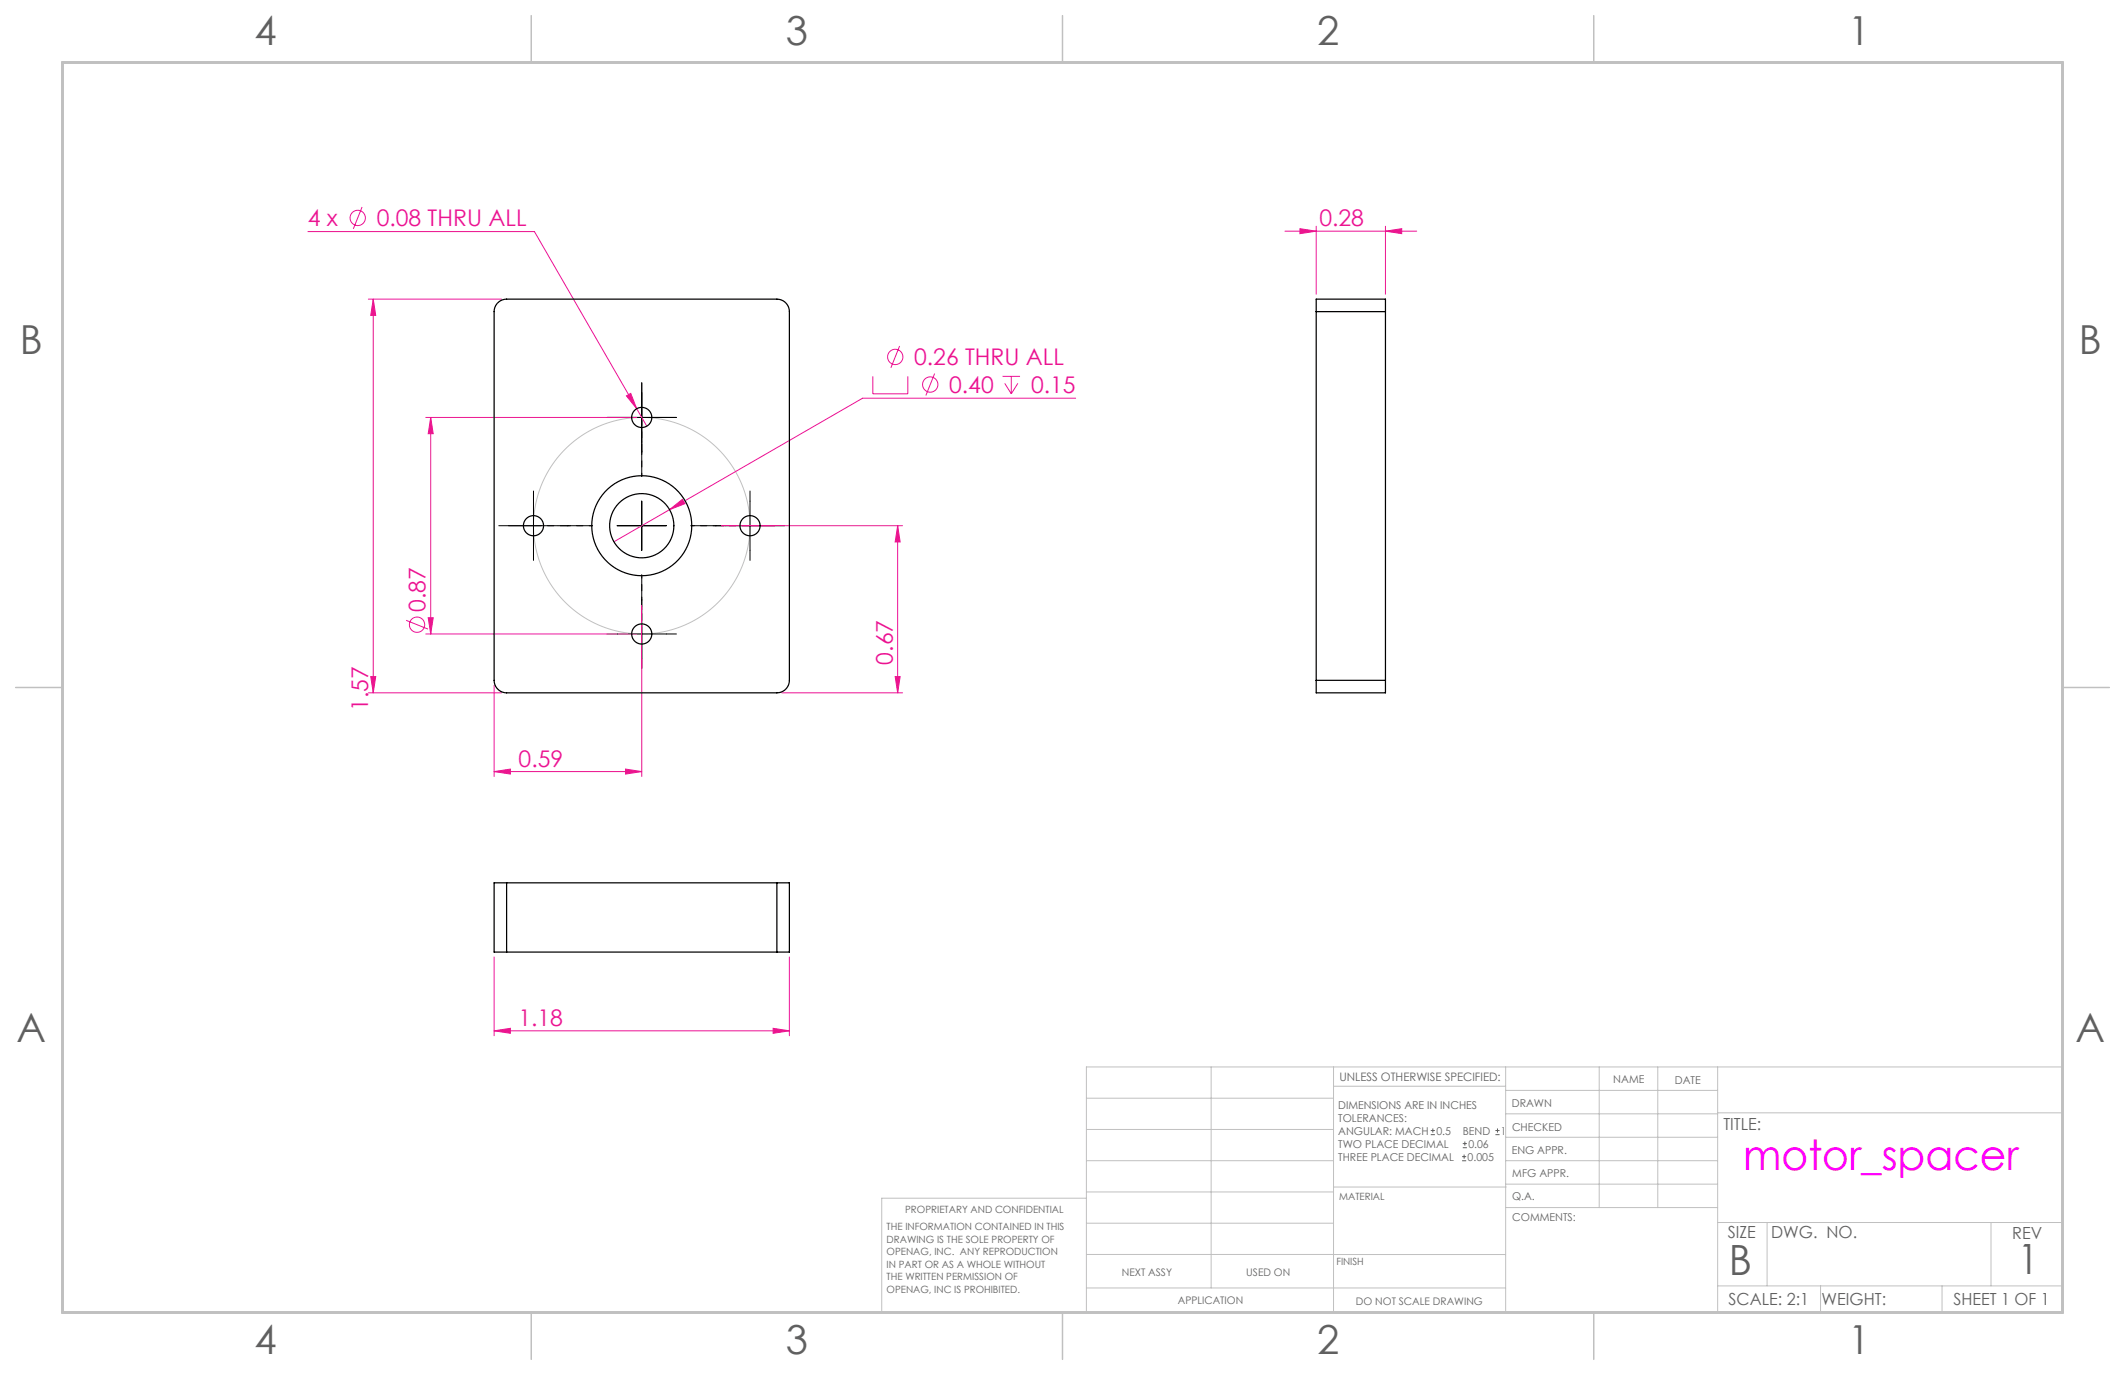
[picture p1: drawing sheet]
<svg xmlns="http://www.w3.org/2000/svg" width="432mm" height="279mm" viewBox="0 0 432 279" stroke-linecap="round" stroke-linejoin="round" font-family="sans-serif">
<g fill="none" stroke="#eb158e" stroke-width=".2">
<path d="M62.6 47.1h46l22.8 39.5M73.6 42.1l-1.8 4.4M261.1 47h26.8M264.2 46.5l3.3 .5-3.3 .5zM267.5 46v13.8M281.5 47l3.3-.5v1zM281.5 46v13.8M74.8 60.8h27.1M75.8 60.8l.5 3.3h-1zM75.8 60.8v80M177.4 76.5v3.5h7.1v-3.5M182.8 70.3l-1.8 4.5"/>
<path d="M189.9 75.9l-1.8 4.5M203.7 76.5h3.6M204.2 77.9l1.3 2.1M205.5 76.5v3.5M206.8 77.9l-1.3 2.1M86.5 84.8h42.9M87.5 84.8l.5 3.3h-1zM87.5 84.8v44M127.3 80.4l.9-.5 1.2 3.2zM218.6 80.9h-43.3l-39.2 22.7M136.1 103.6l2.6-2.1 .5 .9zM136.1 103.6l-11.3 6.5"/>
<path d="M146.6 106.8h36.8M182.4 106.8l.5 3.3h-1zM182.4 106.8v34M75.3 137.5h1l-.5 3.3zM82.5 126l4.5 1.8M86.5 128.8h42.9M87 125.5h1l-.5 3.3zM100.4 139.2v18.6M130.4 123v34.8M181.9 137.5h1l-.5 3.3zM74.8 140.8h27.1M100.4 156.8l3.3-.5v1z"/>
<path d="M100.4 156.8h30M127.1 156.3l3.3 .5-3.3 .5zM158.9 140.8h24.5M100.4 194.5v16M160.4 194.5v16M100.4 209.5l3.3-.5v1zM100.4 209.5h60M157.1 209l3.3 .5-3.3 .5z"/>
<circle cx="72.7" cy="44.3" r="1.56"/>
<circle cx="181.9" cy="72.5" r="1.56"/>
<circle cx="189" cy="78.1" r="1.56"/>
<circle cx="84.7" cy="126.9" r="1.56"/>
</g>
<path d="M290.7 230.6h.9M290.7 229.7h.9M291.2 229.3v.8M297.1 235.9h.8M297.1 235h.8M297.2 233.2h.9M297.2 232.4h.9M297.5 234.6v.8M297.7 232v.8M303.9 230.6h.8M303.9 229.7h.8M304.3 229.3v.8" fill="none" stroke="#606060" stroke-width=".2"/>
<g fill="none" stroke="#c0c0c0" stroke-width=".2">
<path d="M246.1 216.8v44.9M271 216.8v49.9M305.9 216.8v49.9M325 216.8v28.6M336.9 216.8v28.6M349 216.8v49.9M220.8 235.9h50.2M220.8 229.5h50.2M220.8 223.2h50.2M271 220.7h34.9M305.9 231.1h43.1M305.9 226.3h43.1"/>
<path d="M305.9 221.6h43.1M305.9 235.9h43.1M349 226.1h70.1M220.8 243.5h-41.6v23.2h239.9v-49.9h-198.3v49.9M220.8 254.9h85.1M220.8 248.6h50.2M220.8 242.2h50.2M271 241.2h35.1M305.9 240.6h43.1M306.1 245.4h42.9M349 248.4h70.1M359.1 248.4v12.9"/>
<path d="M404.6 248.4v12.9M220.8 261.7h85.1M349 261.3h70.1M369.9 261.3v5.4M394.6 261.3v5.4"/>
<circle cx="130.4" cy="106.8" r="22"/>
</g>
<g fill="none" stroke="#000" stroke-width=".2" stroke-dasharray="15.2 1.3 1.3 1.3">
<path d="M130.4 79.8v-2M125.4 84.8h-2M130.4 89.8v2.1M135.4 84.8h2.1M103.4 106.8h-2M108.4 101.8v-2M108.4 111.8v2.1M113.4 106.8h2.1M147.4 106.8h-2M152.4 101.8v-2M152.4 111.8v2.1M157.4 106.8h2.1"/>
<path d="M125.4 128.8h-2M130.4 123.8v-2M130.4 133.8v2.1M135.4 128.8h2.1"/>
</g>
<path d="M130.4 96.8v-5.1M120.4 106.8h-5.2M130.4 116.8v5.2M140.4 106.8h5.2" fill="none" stroke="#000" stroke-width=".2" stroke-dasharray="15.2 1.3 1.3 1.3" stroke-dashoffset="14.6"/>
<path d="M130.4 96.8v-17M120.4 106.8h-17M130.4 116.8v17M140.4 106.8h17" fill="none" stroke="#000" stroke-width=".2" stroke-dasharray="15.2 1.3 1.3 1.3" stroke-dashoffset="8.6"/>
<path d="M130.4 79.8v10M125.4 84.8h10M103.4 106.8h10M108.4 101.8v10M125.4 106.8h10M130.4 101.8v10M147.4 106.8h10M152.4 101.8v10M125.4 128.8h10M130.4 123.8v10" fill="none" stroke="#000" stroke-width=".2"/>
<path d="M107.9 3.2v9.5M215.9 3.2v9.5M323.8 3.2v9.5M3.2 139.7h9.5M419.1 139.7h9.5M107.9 266.7v9.5M215.9 266.7v9.5M323.8 266.7v9.5" fill="none" stroke="#c0c0c0" stroke-width=".3"/>
<path d="M12.7 12.7h406.4v254h-406.4z" fill="none" stroke="#c0c0c0" stroke-width=".6"/>
<g fill="#eb158e">
<path d="M87 125.5h1l-.5 3.3zM87.5 84.8l.5 3.3h-1z"/>
<path d="M127.1 156.3l3.3 .5-3.3 .5zM100.4 156.8l3.3-.5v1z"/>
<path d="M127.3 80.4l2.1 2.7-1.2-3.2zM136.1 103.6l3.1-1.2-.5-.9zM264.2 46.5l3.3 .5-3.3 .5zM281.5 47l3.3-.5v1zM100.4 209.5l3.3-.5v1zM157.1 209l3.3 .5-3.3 .5z"/>
<path d="M182.4 106.8l.5 3.3h-1zM181.9 137.5h1l-.5 3.3zM75.8 60.8l.5 3.3h-1zM75.3 137.5h1l-.5 3.3z"/>
</g>
<g fill="none" stroke="#000" stroke-width=".25">
<path d="M101 61.7a2.54 2.54 0 0 1 1.9-.9h55a2.54 2.54 0 0 1 2.5 2.5v74.9a2.54 2.54 0 0 1-2.5 2.6h-55a2.54 2.54 0 0 1-2.5-2.6v-74.9a2.54 2.54 0 0 1 .6-1.6zM267.5 63.3v-2.5h14v2.5M267.5 63.3h14M267.5 63.3v74.9M281.5 63.3v74.9M267.5 138.2v2.6h14v-2.6M267.5 138.2h14M102.9 179.4h-2.5v14.1h2.5M102.9 179.4v14.1M102.9 179.4h55M157.9 179.4h2.5v14.1h-2.5M157.9 179.4v14.1"/>
<path d="M102.9 193.5h55"/>
<circle cx="130.4" cy="84.8" r="2.05"/>
<circle cx="108.4" cy="106.8" r="2.05"/>
<circle cx="130.4" cy="106.8" r="6.5"/>
<circle cx="130.4" cy="106.8" r="10.2"/>
<circle cx="152.4" cy="106.8" r="2.05"/>
<circle cx="130.4" cy="128.8" r="2.05"/>
</g>
<text font-size="8.5" fill="#f0f" x="354.2" y="237.7">motor_spacer</text>
<g font-size="8.5" fill="#606060">
<text x="351.3" y="259">B</text>
<text x="410" y="258.9">1</text>
</g>
<g font-size="8.1" fill="#606060">
<text x="51.7" y="9">4</text>
<text x="159.7" y="9">3</text>
<text x="267.6" y="9">2</text>
<text x="375.6" y="9">1</text>
<text x="4" y="72">B</text>
<text x="422.4" y="72">B</text>
<text x="3.3" y="211.7">A</text>
<text x="421.7" y="211.7">A</text>
<text x="51.7" y="275.2">4</text>
<text x="159.7" y="275.2">3</text>
<text x="267.6" y="275.2">2</text>
<text x="375.6" y="275.2">1</text>
</g>
<g font-size="4.7" fill="#eb158e">
<text x="62.6" y="46">4 x</text>
<text x="76.5" y="46">0.08 THRU ALL</text>
<text x="268.1" y="46">0.28</text>
<text x="185.8" y="74.2">0.26 THRU ALL</text>
<text x="192.9" y="79.8">0.40</text>
<text x="209.5" y="79.8">0.15</text>
<text x="86.5" y="124.4" transform="rotate(-90 86.5 124.4)">0.87</text>
<text x="181.4" y="135" transform="rotate(-90 181.4 135)">0.67</text>
<text x="74.8" y="144.5" transform="rotate(-90 74.8 144.5)">1.57</text>
<text x="105.4" y="155.8">0.59</text>
<text x="105.3" y="208.4">1.18</text>
</g>
<g font-size="3.4" fill="#606060">
<text x="350.2" y="229.5">TITLE:</text>
<text x="351.1" y="251.6">SIZE</text>
<text x="359.9" y="251.6">DWG. NO.</text>
<text x="408.9" y="251.7">REV</text>
<text x="351.2" y="265.2">SCALE: 2:1</text>
<text x="370.1" y="265.3">WEIGHT:</text>
<text x="396.9" y="265.2">SHEET 1 OF 1</text>
</g>
<text font-size="2.4" fill="#606060" x="272.2" y="219.7">UNLESS OTHERWISE SPECIFIED:</text>
<g font-size="2.2" fill="#606060">
<text x="327.8" y="220.1">NAME</text>
<text x="340.3" y="220.2">DATE</text>
<text x="271.9" y="225.3">DIMENSIONS ARE IN INCHES</text>
<text x="271.9" y="227.9">TOLERANCES:</text>
<text x="307.2" y="224.9">DRAWN</text>
<text x="271.9" y="233.2">TWO PLACE DECIMAL</text>
<text x="271.9" y="230.6">ANGULAR: MACH</text>
<text x="291.9" y="230.6">0.5</text>
<text x="297.2" y="230.6">BEND</text>
<text x="298.4" y="233.2">0.06</text>
<text x="305" y="230.6">1</text>
<text x="307.3" y="229.8">CHECKED</text>
<text x="271.9" y="235.9">THREE PLACE DECIMAL</text>
<text x="298.2" y="235.9">0.005</text>
<text x="307.2" y="234.5">ENG APPR.</text>
<text x="307.3" y="239.2">MFG APPR.</text>
<text x="307.3" y="243.9">Q.A.</text>
<text x="307.3" y="248.1">COMMENTS:</text>
</g>
<g font-size="2.1" fill="#606060">
<text x="227.9" y="259.2">NEXT ASSY</text>
<text x="253.3" y="259.2">USED ON</text>
<text x="239.3" y="265">APPLICATION</text>
<text x="275.5" y="265.1">DO NOT SCALE DRAWING</text>
</g>
<g font-size="2" fill="#606060">
<text x="272.1" y="243.9">MATERIAL</text>
<text x="180.2" y="250">THE INFORMATION CONTAINED IN THIS</text>
<text x="183.9" y="246.4">PROPRIETARY AND CONFIDENTIAL</text>
<text x="180.2" y="252.5">DRAWING IS THE SOLE PROPERTY OF</text>
<text x="180.2" y="255.1">OPENAG, INC. ANY REPRODUCTION</text>
<text x="180.2" y="257.6">IN PART OR AS A WHOLE WITHOUT</text>
<text x="271.5" y="257">FINISH</text>
<text x="180.2" y="260.1">THE WRITTEN PERMISSION OF</text>
<text x="180.2" y="262.6">OPENAG, INC IS PROHIBITED.</text>
</g>
</svg>
